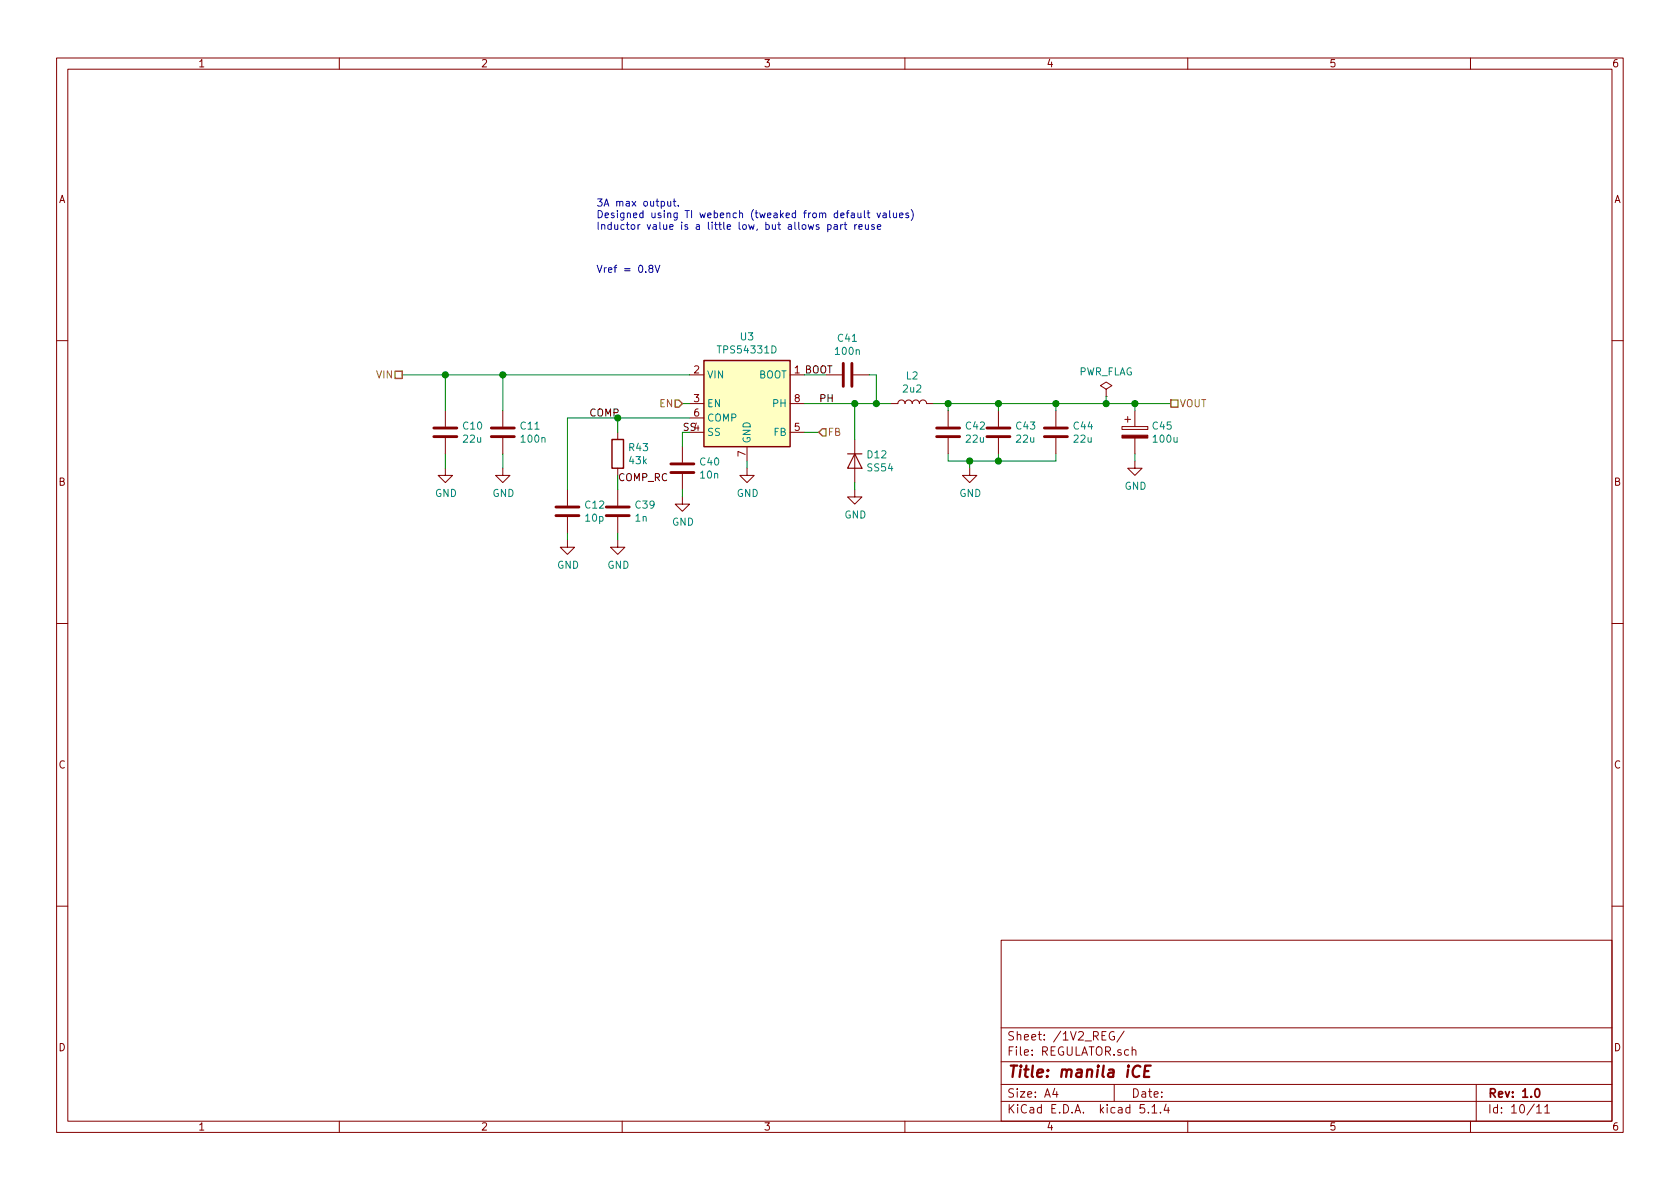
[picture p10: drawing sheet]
<svg xmlns="http://www.w3.org/2000/svg" width="297mm" height="210mm" viewBox="0 0 297 210" stroke-linecap="round" stroke-linejoin="round" font-family="sans-serif">
<g fill="none" stroke="#840000" stroke-width=".18">
<path d="M10 10.3h277v189.9h-277zM12 12.2h273v186.1h-273zM60 10.3v1.9M110 10.3v1.9M160 10.3v1.9M210 10.3v1.9M260 10.3v1.9M10 60.2h2M78.7 72.6v2.8M78.7 77.5v2.8M88.9 72.6v2.8M88.9 77.5v2.8"/>
<path d="M109.2 76.4v1.3M120.6 79v2.8M121.9 66.3h2.6M121.9 71.4h2.6M121.9 76.4h2.6M121.9 73.9h2.6M132.1 79v2.5M139.7 66.3h2.5M139.7 71.4h2.5M139.7 76.4h2.5M146 66.3h2.8M150.9 66.3h2.8"/>
<path d="M151.1 77.7v7.6M157.5 71.4h1.2a.63 .63 0 0 1 .7-.7 .63 .63 0 0 1 .6 .7 .63 .63 0 0 1 .7-.7 .63 .63 0 0 1 .6 .7 .63 .63 0 0 1 .6-.7 .63 .63 0 0 1 .7 .7 .63 .63 0 0 1 .6-.7 .63 .63 0 0 1 .6 .7h1.3M167.6 72.6v2.8M167.6 77.5v2.8M176.5 72.6v2.8M176.5 77.5v2.8M186.7 72.6v2.8M186.7 77.5v2.8M195.6 68.8l1-.6-1-.6-1 .6 1 .6v1.3M195.6 70.1h.1M198.4 75.4h4.5v.5h-4.5zM198.9 74.2h1"/>
<path d="M199.4 73.7v1M200.7 72.6v2.8M200.7 77.5v2.8M285 60.2h2M78.7 82.8v1.3h1.3l-1.3 1.2-1.2-1.2h1.2M88.9 82.8v1.3h1.3l-1.3 1.2-1.3-1.2h1.3M100.3 95.5v1.3h1.3l-1.3 1.2-1.2-1.2h1.2M100.3 86.6v2.8M100.3 91.4v2.8M109.2 95.5v1.3h1.3l-1.3 1.2-1.3-1.2h1.3M109.2 82.8v1.3M109.2 86.6v2.8"/>
<path d="M109.2 91.4v2.8M120.6 87.9v1.2h1.3l-1.3 1.3-1.2-1.3h1.2M120.6 83.8v2.8M132.1 82.8v1.3h1.2l-1.2 1.2-1.3-1.2h1.3M151.1 86.6v1.3h1.3l-1.3 1.2-1.2-1.2h1.2M171.4 82.8v1.3h1.3l-1.3 1.2-1.2-1.2h1.2M200.7 81.5v1.3h1.2l-1.2 1.3-1.3-1.3h1.3M10 110.3h2M285 110.3h2M10 160.2h2M177 166.3h108v32h-108zM285 160.2h2"/>
<path d="M60 198.3v1.9M110 198.3v1.9M160 198.3v1.9M177 194.8h108M177 191.8h108M177 187.8h108M177 181.8h108M186.5 192.5l-.4 1h1M186.8 193v1M197 182.5a.7 .7 0 0 0-.9 .7 .7 .7 0 0 0 .9 .6l.1-.5h-.3M197 191.8v3M198.8 182.3l-1.3 2"/>
<path d="M200.2 185.7h.1a.37 .37 0 0 1 .5 .1v.8M200.2 185.1v1.5M202.3 195.3h-.7l-.1 .7 .3-.1 .5 .1 .1 .2-.1 .5-.2 .1-.6-.1M203 196.7v.1M203.7 195.8l.4-.5v1.5M203.7 196.8h.8M205.2 196.7v.1M206.2 195.2l-.4 1.1h1M206.6 195.8v1M210 198.3v1.9M260 198.3v1.9M261 191.8v6.5"/>
<path d="M271.7 195.8l.4-.5v1.5M271.7 196.8h.8M273.1 195.8l.5-.5v1.5M273.1 196.8h.9"/>
</g>
<path d="M271.5 192.7l.2-.2a.81 .81 0 0 1 .6 .6 .81 .81 0 0 1-.3 .8l-.1 .1a.79 .79 0 0 1-.4-1.3z" fill="none" stroke="#840000" stroke-width=".3"/>
<path d="M201.6 188.6a.88 .88 0 0 0-1 0 .88 .88 0 0 0-.3 1 .7 .7 0 0 0 .3 .8 .7 .7 0 0 0 .8-.1M202.4 189.4h.6M203.5 188.4h-1l-.2 2h.9" fill="none" stroke="#840000" stroke-width=".41"/>
<g fill="none" stroke="#840000" stroke-width=".51">
<path d="M76.7 77.2h4.1M76.7 75.7h4.1M86.9 77.2h4M86.9 75.7h4M149.1 64.3v4M150.6 64.3v4M165.6 77.2h4.1M165.6 75.7h4.1M174.5 77.2h4.1M174.5 75.7h4.1M184.7 77.2h4M184.7 75.7h4"/>
<path d="M98.3 91.2h4.1M98.3 89.7h4.1M107.2 91.2h4.1M107.2 89.7h4.1M118.6 83.6h4.1M118.6 82h4.1"/>
</g>
<path d="M198.4 77h4.5v.5h-4.5z" fill="#840000" stroke="#840000" stroke-width=".18"/>
<path d="M124.5 63.7h15.2v15.3h-15.2z" fill="#ffffc2" stroke="#ffffc2" stroke-width=".18"/>
<path d="M108.2 77.7h2v5.1h-2zM124.5 63.7h15.2v15.3h-15.2z" fill="none" stroke="#840000" stroke-width=".25"/>
<path d="M149.9 80.3h2.5M151.1 80.3l1.3 2.5h-2.5z" fill="none" stroke="#840000" stroke-width=".2"/>
<g fill="none" stroke="#008400" stroke-width=".18">
<path d="M71.1 66.3h50.8M78.7 66.3v6.3M88.9 66.3v6.3M109.2 73.9v2.5M120.6 71.4h1.3M120.6 76.4v2.6M121.9 73.9h-21.6v12.7M142.2 71.4h15.3M142.2 66.3h3.8M142.2 76.4h2.6M151.1 71.4v6.3M153.7 66.3h1.2v5.1"/>
<path d="M165.1 71.4h41.9M167.6 71.4v1.2M176.5 71.4v1.2M186.7 71.4v1.2M195.6 70.1v1.3M200.7 71.4v1.2M78.7 80.3v2.5M88.9 80.3v2.5M100.3 94.2v1.3M109.2 84.1v2.5M109.2 94.2v1.3M120.6 86.6v1.3"/>
<path d="M132.1 81.5v1.3M151.1 85.3v1.3M167.6 80.3v1.2h19.1v-1.2M171.4 81.5v1.3M176.5 80.3v1.2M200.7 80.3v1.2"/>
</g>
<path d="M69.8 65.7h1.3v1.2h-1.3zM119.4 70.7h.6l.6 .7-.6 .6h-.6zM145.4 75.8h.6v1.3h-.6l-.6-.7zM207 70.7h1.3v1.3h-1.3z" fill="none" stroke="#848400" stroke-width=".25"/>
<g fill="none" stroke="#0000c2" stroke-width=".18">
<path d="M118.1 35.6v.8h.3l.2-.1M118.6 35.6v.8M119 35.6h.5M119.2 35.2v1.1l.3 .1M119.9 36.3v.1M144.8 39.8l-.3-.1-.2 .2v.2l.5 .1v.3h-.5M146.4 39.8l.3-.1 .3 .2-.2 .6h-.4M146.4 39.7v1.3M147.5 39.8h.5l.1 .8M148.6 39.7v.9M149 39.7l-.4 .2M149.3 39.7h.4"/>
<path d="M149.4 39.3v1.1l.3 .2M151.1 39.7v.9M151.5 39.7l-.4 .2M151.7 37.7v.7l.3 .1 .2-.1M152.2 37.7v.8M152.8 37.2v1.1l.2 .2M153 39.7l.1 .8 .3 .1 .1-.2M153.3 37.7h.5M153.5 37.2v1.1l.3 .2M153.5 39.7v.9M154.6 39.8l-.3-.1-.2 .2 .1 .2 .4 .1v.3h-.5M155.1 37.7l.3 .8 .3-.8"/>
<path d="M156.2 37.7h.4l.1 .8M156.7 38h-.4l-.2 .2 .1 .2h.5M157.3 37.2v1.1l.2 .2M158 37.7v.7l.3 .1 .2-.1M158.5 37.7v.8M159.1 38.1l.6-.1-.1-.3h-.4l-.1 .1v.6h.5M160.6 37.7h-.3l-.2 .1 .1 .2 .4 .1v.3h-.5M161.1 37.1a1.47 1.47 0 0 1 0 1.9M115 47.5l-.2-.2v-.3l.2-.1 .3 .1 .1 .3-.5 .2-.2 .2v.2l.3 .3 .3-.1 .1-.2v-.3l-.2-.1M115.8 46.9l.4 1.3 .5-1.3M148.1 40l-.5 .1-.2 .2 .1 .2h.6M151.9 40.1l.6-.1-.1-.2-.4-.1-.1 .2v.6h.5"/>
<path d="M155.1 40.1l.6-.1v-.2l-.4-.1-.2 .2 .1 .6h.5"/>
</g>
<g fill="#008400" stroke="#008400" stroke-width=".25">
<circle cx="154.9" cy="71.4" r=".51"/>
<circle cx="151.1" cy="71.4" r=".51"/>
<circle cx="109.2" cy="73.9" r=".51"/>
<circle cx="176.5" cy="71.4" r=".51"/>
<circle cx="176.5" cy="81.5" r=".51"/>
<circle cx="88.9" cy="66.3" r=".51"/>
<circle cx="167.6" cy="71.4" r=".51"/>
<circle cx="186.7" cy="71.4" r=".51"/>
<circle cx="78.7" cy="66.3" r=".51"/>
<circle cx="200.7" cy="71.4" r=".51"/>
<circle cx="195.6" cy="71.4" r=".51"/>
<circle cx="171.5" cy="81.5" r=".51"/>
</g>
<text font-size="2.8" fill="#840000" x="178" y="190.5">Title: manila iCE</text>
<g font-size="2.1" fill="#840000">
<text x="178" y="184">Sheet: /1V2_REG/</text>
<text x="178" y="186.7">File: REGULATOR.sch</text>
<text x="178" y="196.9">KiCad E.D.A. kicad 5.1.4</text>
<text x="178" y="194.1">Size: A4</text>
<text x="200" y="194.1">Date:</text>
<text x="263" y="194.1">Rev: 1.0</text>
<text x="263" y="196.9">Id: 10/11</text>
</g>
<g font-size="1.8" fill="#840000">
<text x="35" y="11.9">1</text>
<text x="85" y="11.9">2</text>
<text x="135" y="11.9">3</text>
<text x="185" y="11.9">4</text>
<text x="235" y="11.9">5</text>
<text x="285" y="11.9">6</text>
<text x="10.4" y="35.9">A</text>
<text x="285.4" y="35.9">A</text>
<text x="122.7" y="66">2</text>
<text x="122.7" y="71.1">3</text>
<text x="140.5" y="71.1">8</text>
<text x="122.7" y="73.7">6</text>
<text x="140.5" y="76.2">5</text>
<text x="131.8" y="80.7" transform="rotate(-90 131.8 80.7)">7</text>
<text x="10.4" y="85.9">B</text>
<text x="285.4" y="85.9">B</text>
<text x="10.4" y="135.9">C</text>
<text x="285.4" y="135.9">C</text>
<text x="10.4" y="185.9">D</text>
<text x="285.4" y="185.9">D</text>
<text x="35" y="199.9">1</text>
<text x="85" y="199.9">2</text>
<text x="135" y="199.9">3</text>
<text x="185" y="199.9">4</text>
<text x="235" y="199.9">5</text>
<text x="285" y="199.9">6</text>
</g>
<g font-size="1.8" fill="#0000c2">
<text x="105.4" y="36.5">3A max output.</text>
<text x="105.4" y="38.6">Designed using TI webench (tweaked from default values)</text>
<text x="105.4" y="40.6">Inductor value is a little low, but allows part reuse</text>
<text x="105.4" y="48.3">Vref = 0.8V</text>
</g>
<g font-size="1.8" fill="#008484">
<text x="127.3" y="62.5">TPS54331D</text>
<text x="131" y="60.2">U3</text>
<text x="147.9" y="62.8">100n</text>
<text x="148.2" y="60.4">C41</text>
<text x="125" y="66.9">VIN</text>
<text x="134.1" y="66.9">BOOT</text>
<text x="159.8" y="69.4">2u2</text>
<text x="160.3" y="67.1">L2</text>
<text x="190.6" y="66.4">PWR_FLAG</text>
<text x="81.9" y="76">C10</text>
<text x="92.1" y="76">C11</text>
<text x="125" y="72">EN</text>
<text x="125" y="77.1">SS</text>
<text x="125" y="74.5">COMP</text>
<text x="136.7" y="72">PH</text>
<text x="136.8" y="77.1">FB</text>
<text x="170.8" y="76">C42</text>
<text x="179.7" y="76">C43</text>
<text x="189.9" y="76">C44</text>
<text x="203.9" y="76">C45</text>
<text x="82" y="78.3">22u</text>
<text x="92.3" y="78.3">100n</text>
<text x="111.3" y="79.8">R43</text>
<text x="111.3" y="82.1">43k</text>
<text x="123.9" y="82.3">C40</text>
<text x="132.7" y="78.5" transform="rotate(-90 132.7 78.5)">GND</text>
<text x="153.4" y="81">D12</text>
<text x="153.5" y="83.4">SS54</text>
<text x="170.9" y="78.3">22u</text>
<text x="179.8" y="78.3">22u</text>
<text x="189.9" y="78.3">22u</text>
<text x="204" y="78.3">100u</text>
<text x="76.9" y="87.9">GND</text>
<text x="87.1" y="87.9">GND</text>
<text x="103.5" y="89.9">C12</text>
<text x="112.4" y="89.9">C39</text>
<text x="123.9" y="84.6">10n</text>
<text x="130.3" y="87.9">GND</text>
<text x="169.6" y="87.9">GND</text>
<text x="198.8" y="86.6">GND</text>
<text x="103.6" y="92.2">10p</text>
<text x="112.4" y="92.2">1n</text>
<text x="118.8" y="93">GND</text>
<text x="149.3" y="91.7">GND</text>
<text x="98.5" y="100.6">GND</text>
<text x="107.4" y="100.6">GND</text>
</g>
<g font-size="1.8" fill="#848400">
<text x="66.6" y="66.9">VIN</text>
<text x="116.7" y="72">EN</text>
<text x="146.3" y="77.1">FB</text>
<text x="208.5" y="72">VOUT</text>
</g>
<g font-size="1.8">
<text x="140.5" y="66">1 BOOT</text>
<text x="144.8" y="71.1">PH</text>
<text x="104.1" y="73.7">COMP</text>
<text x="120.6" y="76.2">SS4</text>
<text x="109.2" y="85.1">COMP_RC</text>
</g>
</svg>
